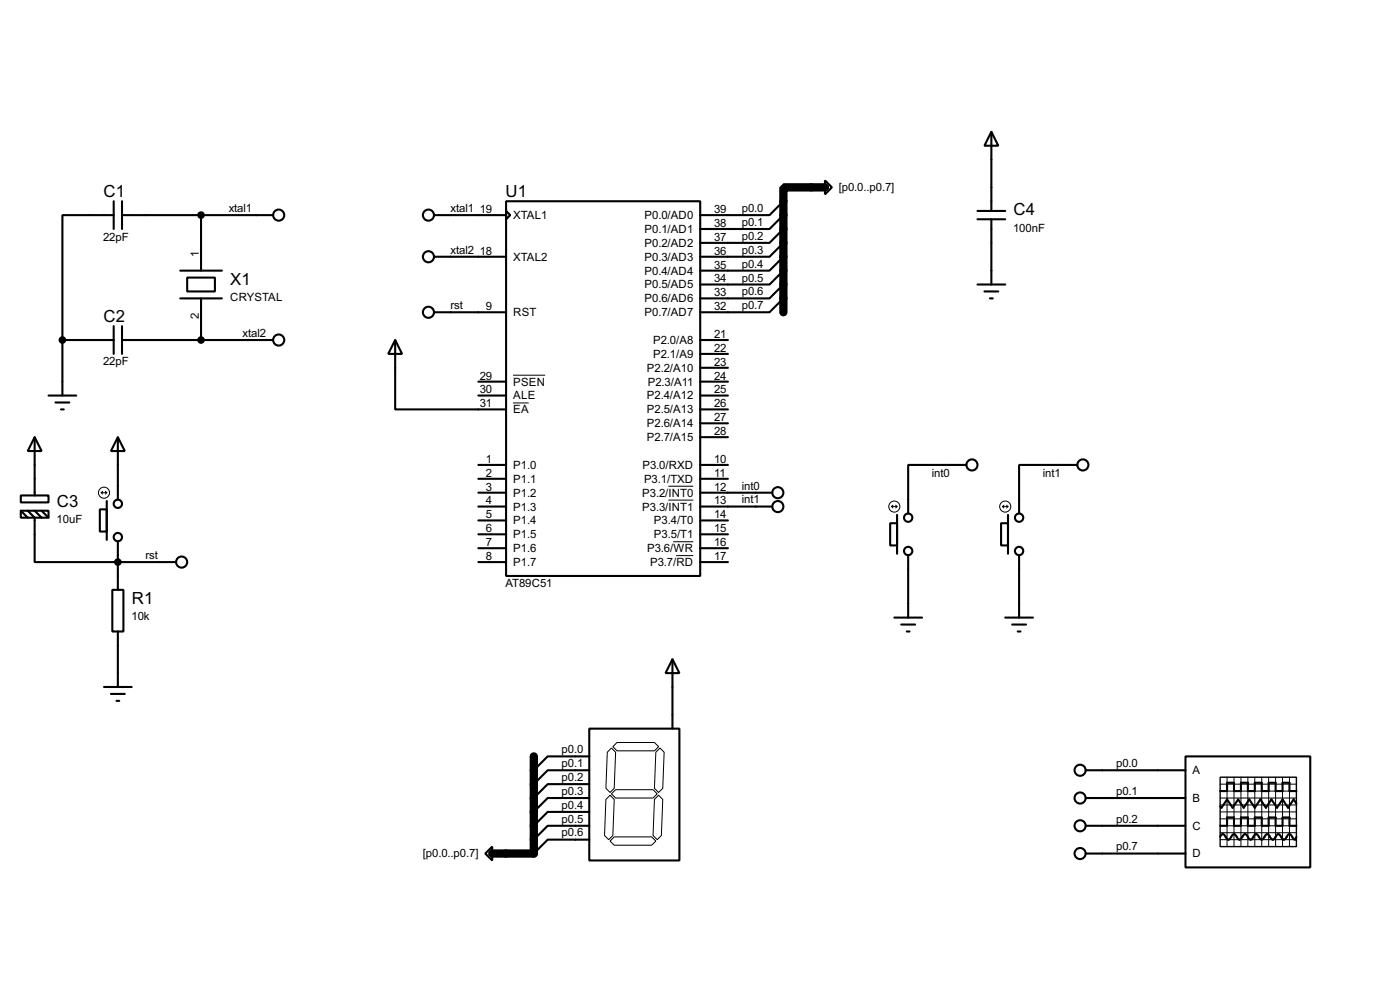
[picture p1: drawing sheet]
<svg xmlns="http://www.w3.org/2000/svg" width="256mm" height="180mm" viewBox="0 0 256 180" stroke-linecap="round" stroke-linejoin="round" font-family="sans-serif">
<path d="M151.1 34.3h-7.6v22.8M97.8 138.4v17.8h-7.6" fill="none" stroke="#000" stroke-width="1.5"/>
<g fill="none" stroke="#000" stroke-width=".38">
<path d="M20.8 39.4h-9.4v22.8M20.8 36.8v5.1M22.4 39.4h27.6M22.4 36.8v5.1M36.8 39.4v10.1M79.5 39.4h13.2M92.7 36.8h35.6v68.6h-35.6zM92.7 38.6l.8 .8-.8 .7zM143.5 39.4l-2.5 2.5h-12.7M143.5 36.8l-2.5 2.6h-12.7M151.1 33l1.3 1.3-1.3 1.3zM179.1 38.6h5"/>
<path d="M181.6 24.1l1.3 2.6h-2.6zM181.6 24.1v14.5M20.8 59.7v5.1M22.4 59.7v5.1M33 49.5h7.6M33 54.6h7.6M34.3 50.8h5.1v2.5h-5.1zM36.8 54.6v7.6M79.5 47h13.2M79.5 57.1h13.2M143.5 54.6l-2.5 2.5h-12.7M143.5 52.1l-2.5 2.5h-12.7"/>
<path d="M143.5 49.5l-2.5 2.6h-12.7M143.5 47l-2.5 2.5h-12.7M143.5 44.4l-2.5 2.6h-12.7M143.5 41.9l-2.5 2.5h-12.7M179.1 52.1h5M179.1 40.1h5M180.3 53.3h2.6M181.4 54.6h.5M181.6 40.1v12M8.9 72.4h5.1M10.2 73.7h2.5M11.2 74.9h.5"/>
<path d="M11.4 62.2v10.2M11.4 62.2h9.4M22.4 62.2h27.6M72.4 62.2l1.3 2.6h-2.6zM72.4 62.2v12.7h20.3M87.6 72.4h5.1M87.6 69.8h5.1M128.3 62.2h5M128.3 72.4h5M128.3 74.9h5M128.3 69.8h5M128.3 64.8h5"/>
<path d="M128.3 67.3h5M128.3 77.5h5M3.8 90.7h5.1v1.2h-5.1zM3.8 93.5h5.1v1.2h-5.1zM3.8 93.5l1.3 1.2M5.1 93.5l1.2 1.2v8.2h26M6.3 80l1.3 2.5h-2.5zM6.3 80v10.7M6.3 93.5l1.3 1.2M7.6 93.5l1.3 1.2M18.3 93.2h1.3v4.1h-1.3zM19.6 91.7v7.1"/>
<path d="M21.6 80l1.3 2.5h-2.6zM21.6 80v11.4M21.6 99.1v8.8M87.6 90.2h5.1M87.6 92.7h5.1M87.6 85.1h5.1M87.6 87.6h5.1M87.6 95.2h5.1M87.6 97.8h5.1M128.3 90.2h13.2M128.3 92.7h13.2M128.3 85.1h5"/>
<path d="M128.3 87.6h5M128.3 95.2h5M128.3 97.8h5M128.3 80h5M163.1 95.8h1.2v4h-1.2zM164.3 94.2v7.1M177 85.1h-10.6v8.9M183.4 95.8h1.3v4h-1.3zM184.7 94.2v7.1M197.4 85.1h-10.7v8.9M20.6 107.9h2v7.7h-2zM21.6 115.6v10.1"/>
<path d="M87.6 102.9h5.1M87.6 100.3h5.1M128.3 102.9h5M128.3 100.3h5M163.8 113h5.1M165.1 114.3h2.5M166.1 115.6h.5M166.4 101.6v11.4M184.1 113h5.1M185.4 114.3h2.6M186.4 115.6h.5M186.7 101.6v11.4"/>
<path d="M19 125.7h5.1M20.3 127h2.6M21.3 128.3h.5M107.9 133.3h16.6v24.2h-16.6zM107.9 138.4h-7.6l-2.5 2.6M123.2 120.6l1.3 2.6h-2.6zM123.2 120.6v12.7M217.2 138.4h22.8v20.3h-22.8zM88.9 156.2l1.3-1.3v2.6zM107.9 141h-7.6l-2.5 2.5M107.9 143.5h-7.6l-2.5 2.5M107.9 146h-7.6l-2.5 2.6"/>
<path d="M107.9 148.6h-7.6l-2.5 2.5M107.9 151.1h-7.6l-2.5 2.6M107.9 153.7h-7.6l-2.5 2.5M198.9 141h18.3M198.9 146h18.3M198.9 151.1h18.3M198.9 156.2h18.3M223.5 153.2l.3-.4 .2-.1 .3 .1 .5 .7 .2 .2 .3-.2 .5-.7 .3-.1 .2 .1 .5 .7 .3 .2 .2-.2 .5-.7 .3-.1 .2 .1 .5 .7 .3 .2 .3-.2 .5-.7 .2-.1 .3 .1 .5 .7 .2 .2 .3-.2 .5-.7 .3-.1 .2 .1 .5 .7 .3 .2 .2-.2 .5-.7 .3-.1 .2 .1 .5 .7 .3 .2 .2-.2 .6-.7 .2-.1 .3 .1 .5 .7 .2 .2 .3-.5M223.5 151.1h1.3v-1.5h1.3v1.5h1.2v-1.5h1.3v1.5h1.3v-1.5h1.2v1.5h1.3v-1.5h1.3v1.5h1.2v-1.5h1.3v1.5h1.3M223.5 144.8h1.3v-1.5h1.3v1.5h1.2v-1.5h1.3v1.5h1.3v-1.5h1.2v1.5h1.3v-1.5h1.3v1.5h1.2v-1.5h1.3v1.5h1.3M237.5 147.1l-.5-.8-1 1.5-1.1-1.5-1 1.5-1-1.5-1 1.5-1-1.5-1 1.5-1-1.5-1.1 1.5-1-1.5-1 1.5-1-1.5-1 1.5-.3-.2"/>
<circle cx="51.1" cy="39.4" r="1.02"/>
<circle cx="78.5" cy="39.4" r="1.02"/>
<circle cx="78.5" cy="47" r="1.02"/>
<circle cx="78.5" cy="57.2" r="1.02"/>
<circle cx="51.1" cy="62.2" r="1.02"/>
<circle cx="21.6" cy="92.2" r=".76"/>
<circle cx="21.6" cy="98.3" r=".76"/>
<circle cx="142.5" cy="90.2" r="1.02"/>
<circle cx="142.5" cy="92.7" r="1.02"/>
<circle cx="166.4" cy="94.7" r=".76"/>
<circle cx="178.1" cy="85.1" r="1.02"/>
<circle cx="186.7" cy="94.7" r=".76"/>
<circle cx="198.4" cy="85.1" r="1.02"/>
<circle cx="33.3" cy="102.9" r="1.02"/>
<circle cx="166.4" cy="100.8" r=".76"/>
<circle cx="186.7" cy="100.8" r=".76"/>
<circle cx="197.9" cy="146.1" r="1.02"/>
<circle cx="197.9" cy="141" r="1.02"/>
<circle cx="197.9" cy="151.1" r="1.02"/>
<circle cx="197.9" cy="156.2" r="1.02"/>
</g>
<g fill="none" stroke="#000" stroke-width=".18">
<path d="M94 73.7h2.9M94 68.7h5.9M18.5 90.2h1.1M18.5 90.2l.3 .2M18.8 89.9l-.3 .3M19.3 89.9l.3 .3M19.6 90.2l-.3 .2M122.4 89h4.6M122.4 91.5h4.6M123.3 99.1h3.7M163.3 92.7h1M163.3 92.7l.3 .3"/>
<path d="M163.6 92.5l-.3 .2M164.1 92.5l.2 .2M164.3 92.7l-.2 .3M183.6 92.7h1.1M183.6 92.7l.3 .3M183.9 92.5l-.3 .2M184.4 92.5l.3 .2M184.7 92.7l-.3 .3M123.9 101.7h3.1M111.3 137.7l.7-.8 .8 .8-.3 6.6-.7 .7-.8-.7zM112.3 136.7l.7-.8h6.9l.7 .8-.7 .7h-6.9zM120.1 137.7l.8-.8 .8 .8-.3 6.6-.8 .7-.7-.7z"/>
<path d="M111 146.3l.8-.8 .7 .8-.2 6.6-.8 .8-.8-.8zM111.8 153.9l.7-.7h6.9l.7 .7-.7 .8h-6.9zM112 145.3l.8-.8h6.8l.8 .8-.8 .7h-6.8zM119.9 146.3l.7-.8 .8 .8-.2 6.6-.8 .8-.8-.8zM223.5 146h14M223.5 143.5h14M223.5 144.8h14M223.5 147.3h14M223.5 149.9h14M223.5 151.1h14M223.5 152.4h14M223.5 153.7h14"/>
<path d="M223.5 148.6h14M224.8 142.2v12.7M226.1 142.2v12.7M227.3 142.2v12.7M228.6 142.2v12.7M229.9 142.2v12.7M231.1 142.2v12.7M232.4 142.2v12.7M233.7 142.2v12.7M234.9 142.2v12.7M236.2 142.2v12.7"/>
<circle cx="19" cy="90.2" r="1.02"/>
<circle cx="163.8" cy="92.7" r="1.02"/>
<circle cx="184.1" cy="92.7" r="1.02"/>
</g>
<g fill="#000" stroke="#000" stroke-width=".38">
<circle cx="36.8" cy="39.4" r=".51"/>
<circle cx="11.4" cy="62.2" r=".51"/>
<circle cx="36.8" cy="62.2" r=".51"/>
<circle cx="21.6" cy="102.9" r=".51"/>
</g>
<path d="M223.5 142.2h14v12.7h-14z" fill="none" stroke="#000" stroke-width=".25"/>
<g font-size="3.4">
<text x="18.9" y="36">C1</text>
<text x="92.6" y="36">U1</text>
<text x="185.6" y="39.4">C4</text>
<text x="42.2" y="52.1">X1</text>
<text x="18.9" y="58.9">C2</text>
<text x="10.4" y="92.8">C3</text>
<text x="24.1" y="110.5">R1</text>
</g>
<g font-size="2.3">
<text x="153.7" y="35">[p0.0..p0.7]</text>
<text x="41.9" y="38.8">xtal1</text>
<text x="82.5" y="38.8">xtal1</text>
<text x="87.9" y="39">19</text>
<text x="94" y="40.1">XTAL1</text>
<text x="118.1" y="40.1">P0.0/AD0</text>
<text x="130.8" y="39">39</text>
<text x="130.8" y="41.5">38</text>
<text x="135.9" y="41.4">p0.1</text>
<text x="135.9" y="38.8">p0.0</text>
<text x="18.9" y="44">22pF</text>
<text x="36.4" y="47" transform="rotate(-90 36.4 47)">1</text>
<text x="82.5" y="46.4">xtal2</text>
<text x="87.9" y="46.6">18</text>
<text x="94" y="47.7">XTAL2</text>
<text x="118.1" y="42.6">P0.1/AD1</text>
<text x="118.1" y="45.2">P0.2/AD2</text>
<text x="118.1" y="47.7">P0.3/AD3</text>
<text x="130.8" y="44.1">37</text>
<text x="130.8" y="46.6">36</text>
<text x="135.9" y="46.4">p0.3</text>
<text x="135.9" y="43.9">p0.2</text>
<text x="185.6" y="42.4">100nF</text>
<text x="118.1" y="50.2">P0.4/AD4</text>
<text x="118.1" y="52.8">P0.5/AD5</text>
<text x="130.8" y="49.1">35</text>
<text x="130.8" y="51.7">34</text>
<text x="135.9" y="51.5">p0.5</text>
<text x="135.9" y="49">p0.4</text>
<text x="36.4" y="58.3" transform="rotate(-90 36.4 58.3)">2</text>
<text x="42.2" y="55.1">CRYSTAL</text>
<text x="82.5" y="56.6">rst</text>
<text x="89" y="56.8">9</text>
<text x="94" y="57.9">RST</text>
<text x="118.1" y="55.3">P0.6/AD6</text>
<text x="118.1" y="57.9">P0.7/AD7</text>
<text x="130.8" y="54.2">33</text>
<text x="130.8" y="56.8">32</text>
<text x="135.9" y="56.6">p0.7</text>
<text x="135.9" y="54.1">p0.6</text>
<text x="44.4" y="61.7">xtal2</text>
<text x="119.6" y="62.9">P2.0/A8</text>
<text x="119.6" y="65.5">P2.1/A9</text>
<text x="130.8" y="61.8">21</text>
<text x="130.8" y="64.4">22</text>
<text x="18.9" y="66.9">22pF</text>
<text x="87.9" y="69.5">29</text>
<text x="94" y="70.6">PSEN</text>
<text x="118.5" y="68">P2.2/A10</text>
<text x="118.7" y="70.6">P2.3/A11</text>
<text x="130.8" y="66.9">23</text>
<text x="130.8" y="69.5">24</text>
<text x="87.9" y="72">30</text>
<text x="87.9" y="74.5">31</text>
<text x="94" y="73.1">ALE</text>
<text x="94" y="75.6">EA</text>
<text x="118.5" y="73.1">P2.4/A12</text>
<text x="118.5" y="75.6">P2.5/A13</text>
<text x="130.8" y="72">25</text>
<text x="130.8" y="74.5">26</text>
<text x="130.8" y="77.1">27</text>
<text x="118.5" y="80.7">P2.7/A15</text>
<text x="118.5" y="78.2">P2.6/A14</text>
<text x="130.8" y="79.6">28</text>
<text x="89" y="84.7">1</text>
<text x="89" y="87.2">2</text>
<text x="89" y="89.8">3</text>
<text x="94" y="85.8">P1.0</text>
<text x="94" y="88.3">P1.1</text>
<text x="117.7" y="85.8">P3.0/RXD</text>
<text x="118" y="88.3">P3.1/TXD</text>
<text x="130.8" y="84.7">10</text>
<text x="130.8" y="87.2">11</text>
<text x="130.8" y="89.8">12</text>
<text x="135.9" y="89.6">int0</text>
<text x="170.7" y="87.2">int0</text>
<text x="191.1" y="87.2">int1</text>
<text x="10.4" y="95.7">10uF</text>
<text x="89" y="92.3">4</text>
<text x="89" y="94.9">5</text>
<text x="94" y="90.9">P1.2</text>
<text x="94" y="93.4">P1.3</text>
<text x="94" y="96">P1.4</text>
<text x="117.6" y="90.9">P3.2/INT0</text>
<text x="117.6" y="93.4">P3.3/INT1</text>
<text x="119.8" y="96">P3.4/T0</text>
<text x="130.8" y="92.3">13</text>
<text x="130.8" y="94.9">14</text>
<text x="135.9" y="92.1">int1</text>
<text x="89" y="97.4">6</text>
<text x="89" y="99.9">7</text>
<text x="94" y="98.5">P1.5</text>
<text x="94" y="101">P1.6</text>
<text x="118.5" y="101">P3.6/WR</text>
<text x="119.8" y="98.5">P3.5/T1</text>
<text x="130.8" y="99.9">16</text>
<text x="130.8" y="97.4">15</text>
<text x="26.7" y="102.3">rst</text>
<text x="89" y="102.5">8</text>
<text x="92.6" y="107.5">AT89C51</text>
<text x="94" y="103.6">P1.7</text>
<text x="119.1" y="103.6">P3.7/RD</text>
<text x="130.8" y="102.5">17</text>
<text x="24.1" y="113.5">10k</text>
<text x="102.9" y="137.8">p0.0</text>
<text x="102.9" y="140.4">p0.1</text>
<text x="102.9" y="142.9">p0.2</text>
<text x="204.5" y="140.4">p0.0</text>
<text x="218.5" y="141.7">A</text>
<text x="102.9" y="145.5">p0.3</text>
<text x="102.9" y="148">p0.4</text>
<text x="204.5" y="145.5">p0.1</text>
<text x="218.5" y="146.8">B</text>
<text x="102.9" y="150.5">p0.5</text>
<text x="102.9" y="153.1">p0.6</text>
<text x="204.5" y="150.5">p0.2</text>
<text x="204.5" y="155.6">p0.7</text>
<text x="218.5" y="151.8">C</text>
<text x="77.5" y="156.9">[p0.0..p0.7]</text>
<text x="218.5" y="156.9">D</text>
</g>
</svg>
